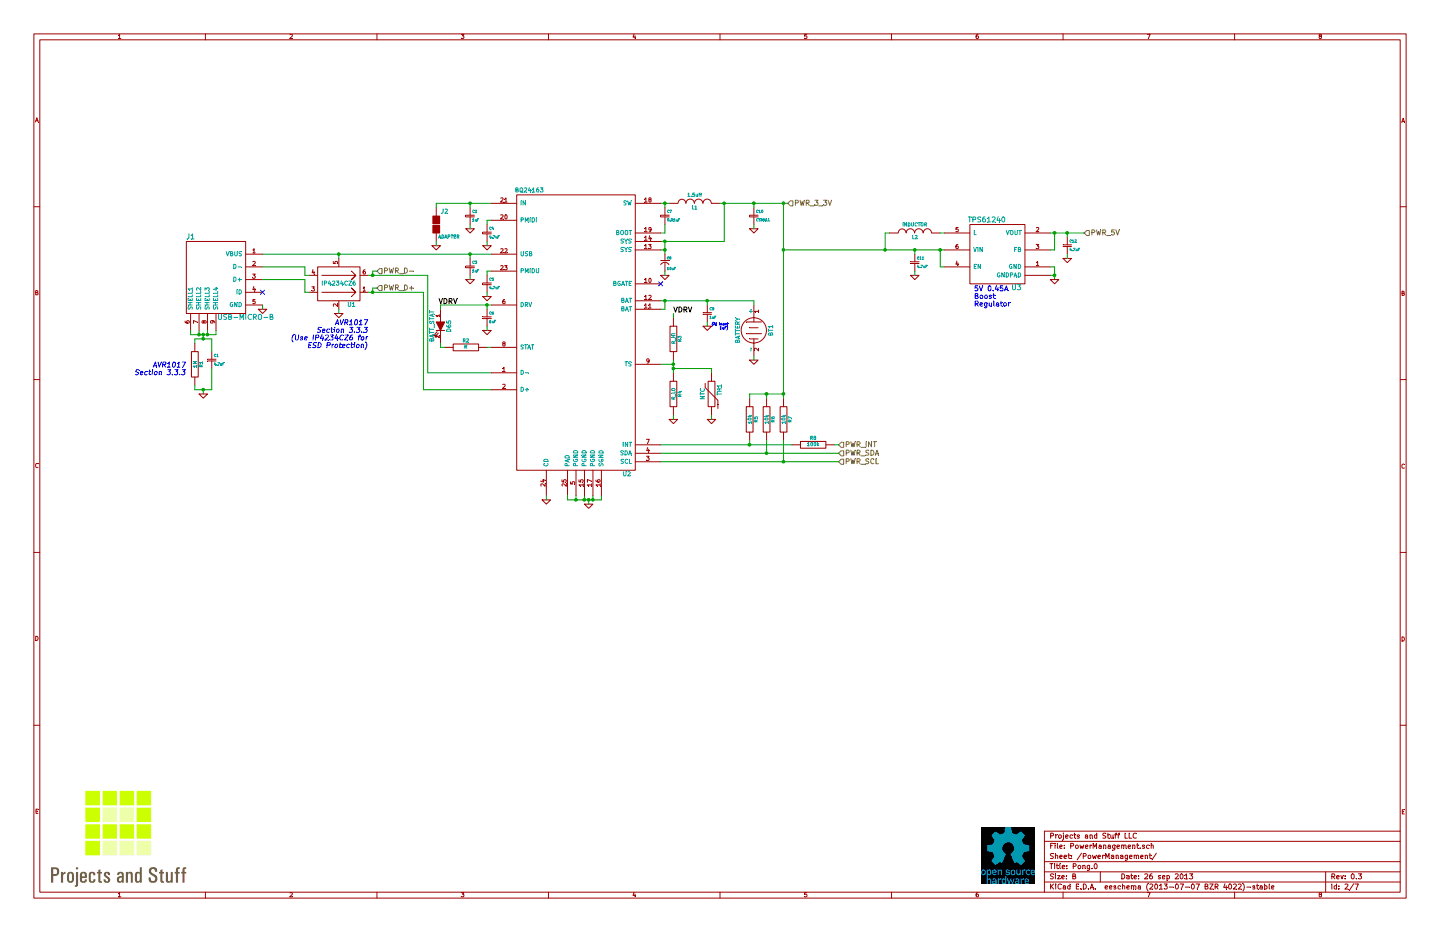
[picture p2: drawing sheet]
EESchema Schematic File Version 2
LIBS:power
LIBS:device
LIBS:transistors
LIBS:conn
LIBS:linear
LIBS:regul
LIBS:74xx
LIBS:cmos4000
LIBS:adc-dac
LIBS:memory
LIBS:xilinx
LIBS:special
LIBS:microcontrollers
LIBS:dsp
LIBS:microchip
LIBS:analog_switches
LIBS:motorola
LIBS:texas
LIBS:intel
LIBS:audio
LIBS:interface
LIBS:digital-audio
LIBS:philips
LIBS:display
LIBS:cypress
LIBS:siliconi
LIBS:opto
LIBS:atmel
LIBS:contrib
LIBS:valves
LIBS:Pong.0
LIBS:bq24163
LIBS:usb-micro-b
LIBS:IP4234CZ6
LIBS:Pong.0-cache
EELAYER 27 0
EELAYER END
$Descr B 17000 11000
encoding utf-8
Sheet 2 7
Title "Pong.0"
Date "26 sep 2013"
Rev "0.3"
Comp "Projects and Stuff LLC"
Comment1 ""
Comment2 ""
Comment3 ""
Comment4 ""
$EndDescr
$Comp
L INDUCTOR L1
U 1 1
P 8200 2400
F 0 "L1" V 8150 2400 40  0000 C CNN
F 1 "1.5uH" V 8300 2400 40  0000 C CNN
F 2 "~" H 8200 2400 60  0000 C CNN
F 3 "~" H 8200 2400 60  0000 C CNN
	1    8200 2400
	0    -1   -1   0   
$EndComp
$Comp
L CSMALL C7
U 1 1
P 7850 2550
F 0 "C7" H 7875 2600 30  0000 L CNN
F 1 "0.01uF" H 7875 2500 30  0000 L CNN
F 2 "~" H 7850 2550 60  0000 C CNN
F 3 "~" H 7850 2550 60  0000 C CNN
	1    7850 2550
	1    0    0    -1  
$EndComp
Wire Wire Line
	7800 2850 8550 2850
Wire Wire Line
	7850 2850 7850 3000
Wire Wire Line
	7850 2950 7800 2950
Wire Wire Line
	8550 2850 8550 2400
Wire Wire Line
	8500 2400 9300 2400
Connection ~ 7850 2850
Wire Wire Line
	7800 2400 7900 2400
Wire Wire Line
	7850 2450 7850 2400
Connection ~ 7850 2400
Wire Wire Line
	7850 2650 7850 2750
Wire Wire Line
	7850 2750 7800 2750
$Comp
L CSMALL C10
U 1 1
P 8900 2550
F 0 "C10" H 8925 2600 30  0000 L CNN
F 1 "CSMALL" H 8925 2500 30  0000 L CNN
F 2 "~" H 8900 2550 60  0000 C CNN
F 3 "~" H 8900 2550 60  0000 C CNN
	1    8900 2550
	1    0    0    -1  
$EndComp
Wire Wire Line
	8900 2400 8900 2450
Connection ~ 8550 2400
Connection ~ 8900 2400
$Comp
L GND #PWR01
U 1 1
P 8900 2700
F 0 "#PWR01" H 8900 2700 30  0001 C CNN
F 1 "GND" H 8900 2630 30  0001 C CNN
F 2 "" H 8900 2700 60  0000 C CNN
F 3 "" H 8900 2700 60  0000 C CNN
	1    8900 2700
	1    0    0    -1  
$EndComp
Wire Wire Line
	8900 2650 8900 2700
$Comp
L GND #PWR02
U 1 1
P 7850 3250
F 0 "#PWR02" H 7850 3250 30  0001 C CNN
F 1 "GND" H 7850 3180 30  0001 C CNN
F 2 "" H 7850 3250 60  0000 C CNN
F 3 "" H 7850 3250 60  0000 C CNN
	1    7850 3250
	1    0    0    -1  
$EndComp
Wire Wire Line
	7850 3200 7850 3250
Connection ~ 7850 2950
$Comp
L CSMALL C4
U 1 1
P 5750 2750
F 0 "C4" H 5775 2800 30  0000 L CNN
F 1 "4.7uF" H 5775 2700 30  0000 L CNN
F 2 "~" H 5750 2750 60  0000 C CNN
F 3 "~" H 5750 2750 60  0000 C CNN
	1    5750 2750
	1    0    0    -1  
$EndComp
$Comp
L CSMALL C2
U 1 1
P 5550 2550
F 0 "C2" H 5575 2600 30  0000 L CNN
F 1 "1uF" H 5575 2500 30  0000 L CNN
F 2 "~" H 5550 2550 60  0000 C CNN
F 3 "~" H 5550 2550 60  0000 C CNN
	1    5550 2550
	1    0    0    -1  
$EndComp
Wire Wire Line
	5800 2600 5750 2600
Wire Wire Line
	5750 2600 5750 2650
$Comp
L GND #PWR03
U 1 1
P 5750 2900
F 0 "#PWR03" H 5750 2900 30  0001 C CNN
F 1 "GND" H 5750 2830 30  0001 C CNN
F 2 "" H 5750 2900 60  0000 C CNN
F 3 "" H 5750 2900 60  0000 C CNN
	1    5750 2900
	1    0    0    -1  
$EndComp
Wire Wire Line
	5750 2850 5750 2900
Wire Wire Line
	5150 2400 5800 2400
Wire Wire Line
	5550 2400 5550 2450
$Comp
L GND #PWR04
U 1 1
P 5550 2700
F 0 "#PWR04" H 5550 2700 30  0001 C CNN
F 1 "GND" H 5550 2630 30  0001 C CNN
F 2 "" H 5550 2700 60  0000 C CNN
F 3 "" H 5550 2700 60  0000 C CNN
	1    5550 2700
	1    0    0    -1  
$EndComp
Wire Wire Line
	5550 2650 5550 2700
Connection ~ 5550 2400
$Comp
L USB-MICRO-B J1
U 1 1
P 2550 3200
F 0 "J1" H 2250 3600 60  0000 C CNN
F 1 "USB-MICRO-B" H 2900 2650 60  0000 C CNN
F 2 "~" H 2550 3200 60  0000 C CNN
F 3 "~" H 2550 3200 60  0000 C CNN
	1    2550 3200
	1    0    0    -1  
$EndComp
$Comp
L CSMALL C5
U 1 1
P 5750 3350
F 0 "C5" H 5775 3400 30  0000 L CNN
F 1 "4.7uF" H 5775 3300 30  0000 L CNN
F 2 "~" H 5750 3350 60  0000 C CNN
F 3 "~" H 5750 3350 60  0000 C CNN
	1    5750 3350
	1    0    0    -1  
$EndComp
$Comp
L GND #PWR05
U 1 1
P 5750 3500
F 0 "#PWR05" H 5750 3500 30  0001 C CNN
F 1 "GND" H 5750 3430 30  0001 C CNN
F 2 "" H 5750 3500 60  0000 C CNN
F 3 "" H 5750 3500 60  0000 C CNN
	1    5750 3500
	1    0    0    -1  
$EndComp
Wire Wire Line
	5800 3200 5750 3200
Wire Wire Line
	5750 3200 5750 3250
Wire Wire Line
	5750 3450 5750 3500
$Comp
L CSMALL C3
U 1 1
P 5550 3150
F 0 "C3" H 5575 3200 30  0000 L CNN
F 1 "1uF" H 5575 3100 30  0000 L CNN
F 2 "~" H 5550 3150 60  0000 C CNN
F 3 "~" H 5550 3150 60  0000 C CNN
	1    5550 3150
	1    0    0    -1  
$EndComp
$Comp
L GND #PWR06
U 1 1
P 5550 3300
F 0 "#PWR06" H 5550 3300 30  0001 C CNN
F 1 "GND" H 5550 3230 30  0001 C CNN
F 2 "" H 5550 3300 60  0000 C CNN
F 3 "" H 5550 3300 60  0000 C CNN
	1    5550 3300
	1    0    0    -1  
$EndComp
Wire Wire Line
	5550 3250 5550 3300
Wire Wire Line
	5550 3000 5550 3050
$Comp
L CSMALL C6
U 1 1
P 5750 3750
F 0 "C6" H 5775 3800 30  0000 L CNN
F 1 "1uF" H 5775 3700 30  0000 L CNN
F 2 "~" H 5750 3750 60  0000 C CNN
F 3 "~" H 5750 3750 60  0000 C CNN
	1    5750 3750
	1    0    0    -1  
$EndComp
Wire Wire Line
	5200 3600 5800 3600
Wire Wire Line
	5750 3600 5750 3650
$Comp
L GND #PWR07
U 1 1
P 5750 3900
F 0 "#PWR07" H 5750 3900 30  0001 C CNN
F 1 "GND" H 5750 3830 30  0001 C CNN
F 2 "" H 5750 3900 60  0000 C CNN
F 3 "" H 5750 3900 60  0000 C CNN
	1    5750 3900
	1    0    0    -1  
$EndComp
Wire Wire Line
	5750 3850 5750 3900
$Comp
L R R2
U 1 1
P 5500 4100
F 0 "R2" V 5580 4100 40  0000 C CNN
F 1 "R" V 5507 4101 40  0000 C CNN
F 2 "~" V 5430 4100 30  0000 C CNN
F 3 "~" H 5500 4100 30  0000 C CNN
	1    5500 4100
	0    -1   -1   0   
$EndComp
$Comp
L LED D65
U 1 1
P 5200 3850
F 0 "D65" H 5200 3950 50  0000 C CNN
F 1 "BATT_STAT" H 5200 3750 50  0000 C CNN
F 2 "~" H 5200 3850 60  0000 C CNN
F 3 "~" H 5200 3850 60  0000 C CNN
	1    5200 3850
	0    1    1    0   
$EndComp
Wire Wire Line
	5200 3650 5200 3600
Connection ~ 5750 3600
Wire Wire Line
	5200 4050 5200 4100
Wire Wire Line
	5200 4100 5250 4100
Wire Wire Line
	5750 4100 5800 4100
Connection ~ 5550 3000
Wire Wire Line
	5050 4400 5800 4400
Wire Wire Line
	5000 4600 5800 4600
$Comp
L GND #PWR08
U 1 1
P 3100 3650
F 0 "#PWR08" H 3100 3650 30  0001 C CNN
F 1 "GND" H 3100 3580 30  0001 C CNN
F 2 "" H 3100 3650 60  0000 C CNN
F 3 "" H 3100 3650 60  0000 C CNN
	1    3100 3650
	1    0    0    -1  
$EndComp
Wire Wire Line
	3100 3600 3100 3650
$Comp
L GS2 J2
U 1 1
P 5150 2650
F 0 "J2" H 5250 2800 50  0000 C CNN
F 1 "ADAPTER" H 5300 2500 40  0000 C CNN
F 2 "" H 5150 2650 60  0000 C CNN
F 3 "" H 5150 2650 60  0000 C CNN
	1    5150 2650
	1    0    0    -1  
$EndComp
Wire Wire Line
	5150 2400 5150 2450
$Comp
L GND #PWR09
U 1 1
P 5150 2900
F 0 "#PWR09" H 5150 2900 30  0001 C CNN
F 1 "GND" H 5150 2830 30  0001 C CNN
F 2 "" H 5150 2900 60  0000 C CNN
F 3 "" H 5150 2900 60  0000 C CNN
	1    5150 2900
	1    0    0    -1  
$EndComp
Wire Wire Line
	5150 2850 5150 2900
$Comp
L GND #PWR010
U 1 1
P 6950 5950
F 0 "#PWR010" H 6950 5950 30  0001 C CNN
F 1 "GND" H 6950 5880 30  0001 C CNN
F 2 "" H 6950 5950 60  0000 C CNN
F 3 "" H 6950 5950 60  0000 C CNN
	1    6950 5950
	1    0    0    -1  
$EndComp
Wire Wire Line
	6800 5850 6800 5900
Wire Wire Line
	6700 5900 7100 5900
Wire Wire Line
	7100 5900 7100 5850
Wire Wire Line
	7000 5850 7000 5900
Connection ~ 7000 5900
Wire Wire Line
	6900 5850 6900 5900
Connection ~ 6900 5900
Wire Wire Line
	6950 5950 6950 5900
Connection ~ 6950 5900
Text HLabel 9900 5350 2    60   Input ~ 0
PWR_SDA
Text HLabel 9900 5450 2    60   Input ~ 0
PWR_SCL
Text HLabel 4450 3200 2    60   Input ~ 0
PWR_D-
Wire Wire Line
	4450 3200 4400 3200
Wire Wire Line
	4400 3200 4400 3250
Connection ~ 4400 3250
Text HLabel 4450 3400 2    60   Input ~ 0
PWR_D+
Wire Wire Line
	4450 3400 4400 3400
Wire Wire Line
	4400 3400 4400 3450
Connection ~ 4400 3450
$Comp
L R R8
U 1 1
P 9600 5250
F 0 "R8" V 9680 5250 40  0000 C CNN
F 1 "100k" V 9607 5251 40  0000 C CNN
F 2 "~" V 9530 5250 30  0000 C CNN
F 3 "~" H 9600 5250 30  0000 C CNN
	1    9600 5250
	0    -1   -1   0   
$EndComp
Wire Wire Line
	7850 3550 7850 3650
Wire Wire Line
	7850 3650 7800 3650
$Comp
L BATTERY BT1
U 1 1
P 8900 3900
F 0 "BT1" H 8900 4100 50  0000 C CNN
F 1 "BATTERY" H 8900 3710 50  0000 C CNN
F 2 "~" H 8900 3900 60  0000 C CNN
F 3 "~" H 8900 3900 60  0000 C CNN
	1    8900 3900
	0    1    1    0   
$EndComp
$Comp
L CSMALL C9
U 1 1
P 8350 3700
F 0 "C9" H 8375 3750 30  0000 L CNN
F 1 "1uF" H 8375 3650 30  0000 L CNN
F 2 "~" H 8350 3700 60  0000 C CNN
F 3 "~" H 8350 3700 60  0000 C CNN
	1    8350 3700
	1    0    0    -1  
$EndComp
Connection ~ 7850 3550
$Comp
L GND #PWR011
U 1 1
P 8350 3850
F 0 "#PWR011" H 8350 3850 30  0001 C CNN
F 1 "GND" H 8350 3780 30  0001 C CNN
F 2 "" H 8350 3850 60  0000 C CNN
F 3 "" H 8350 3850 60  0000 C CNN
	1    8350 3850
	1    0    0    -1  
$EndComp
Wire Wire Line
	8350 3800 8350 3850
Text Notes 8600 3850 2    30   Italic 0
(At least\n1uF)
$Comp
L GND #PWR012
U 1 1
P 8900 4250
F 0 "#PWR012" H 8900 4250 30  0001 C CNN
F 1 "GND" H 8900 4180 30  0001 C CNN
F 2 "" H 8900 4250 60  0000 C CNN
F 3 "" H 8900 4250 60  0000 C CNN
	1    8900 4250
	1    0    0    -1  
$EndComp
Wire Wire Line
	8900 4200 8900 4250
$Comp
L R R3
U 1 1
P 7950 4000
F 0 "R3" V 8030 4000 40  0000 C CNN
F 1 "R_HI" V 7957 4001 40  0000 C CNN
F 2 "~" V 7880 4000 30  0000 C CNN
F 3 "~" H 7950 4000 30  0000 C CNN
	1    7950 4000
	1    0    0    -1  
$EndComp
$Comp
L R R4
U 1 1
P 7950 4650
F 0 "R4" V 8030 4650 40  0000 C CNN
F 1 "R_LO" V 7957 4651 40  0000 C CNN
F 2 "~" V 7880 4650 30  0000 C CNN
F 3 "~" H 7950 4650 30  0000 C CNN
	1    7950 4650
	1    0    0    -1  
$EndComp
Wire Wire Line
	7950 4250 7950 4400
Connection ~ 7950 4300
$Comp
L GND #PWR013
U 1 1
P 7950 4950
F 0 "#PWR013" H 7950 4950 30  0001 C CNN
F 1 "GND" H 7950 4880 30  0001 C CNN
F 2 "" H 7950 4950 60  0000 C CNN
F 3 "" H 7950 4950 60  0000 C CNN
	1    7950 4950
	1    0    0    -1  
$EndComp
Wire Wire Line
	7950 4900 7950 4950
$Comp
L THERMISTOR TH1
U 1 1
P 8400 4650
F 0 "TH1" V 8500 4700 50  0000 C CNN
F 1 "NTC" V 8300 4650 50  0000 C CNN
F 2 "~" H 8400 4650 60  0000 C CNN
F 3 "~" H 8400 4650 60  0000 C CNN
	1    8400 4650
	1    0    0    -1  
$EndComp
Wire Wire Line
	7950 4350 8400 4350
Wire Wire Line
	8400 4350 8400 4400
Connection ~ 7950 4350
$Comp
L GND #PWR014
U 1 1
P 8400 4950
F 0 "#PWR014" H 8400 4950 30  0001 C CNN
F 1 "GND" H 8400 4880 30  0001 C CNN
F 2 "" H 8400 4950 60  0000 C CNN
F 3 "" H 8400 4950 60  0000 C CNN
	1    8400 4950
	1    0    0    -1  
$EndComp
Wire Wire Line
	8400 4900 8400 4950
Wire Wire Line
	8900 3550 8900 3600
Text Label 5400 3600 2    60   ~ 0
VDRV
$Comp
L BQ24163 U2
U 1 1
P 6800 3600
F 0 "U2" H 7400 1600 50  0000 C CNN
F 1 "BQ24163" H 6250 4950 50  0000 C CNN
F 2 "MODULE" H 6850 3750 50  0001 C CNN
F 3 "DOCUMENTATION" H 6800 3750 50  0001 C CNN
	1    6800 3600
	1    0    0    -1  
$EndComp
Wire Wire Line
	7950 3750 7950 3700
Text Label 7950 3700 0    60   ~ 0
VDRV
Wire Wire Line
	7800 4300 7950 4300
Wire Wire Line
	7800 3550 8900 3550
Wire Wire Line
	8350 3550 8350 3600
Connection ~ 8350 3550
$Comp
L R R5
U 1 1
P 8850 4950
F 0 "R5" V 8930 4950 40  0000 C CNN
F 1 "10k" V 8857 4951 40  0000 C CNN
F 2 "~" V 8780 4950 30  0000 C CNN
F 3 "~" H 8850 4950 30  0000 C CNN
	1    8850 4950
	1    0    0    -1  
$EndComp
$Comp
L R R6
U 1 1
P 9050 4950
F 0 "R6" V 9130 4950 40  0000 C CNN
F 1 "10k" V 9057 4951 40  0000 C CNN
F 2 "~" V 8980 4950 30  0000 C CNN
F 3 "~" H 9050 4950 30  0000 C CNN
	1    9050 4950
	1    0    0    -1  
$EndComp
$Comp
L R R7
U 1 1
P 9250 4950
F 0 "R7" V 9330 4950 40  0000 C CNN
F 1 "10k" V 9257 4951 40  0000 C CNN
F 2 "~" V 9180 4950 30  0000 C CNN
F 3 "~" H 9250 4950 30  0000 C CNN
	1    9250 4950
	1    0    0    -1  
$EndComp
Wire Wire Line
	7800 5250 9350 5250
Wire Wire Line
	8850 5250 8850 5200
Wire Wire Line
	7800 5350 9900 5350
Wire Wire Line
	9050 5350 9050 5200
Wire Wire Line
	7800 5450 9900 5450
Wire Wire Line
	9250 5450 9250 5200
Connection ~ 8850 5250
Connection ~ 9050 5350
Connection ~ 9250 5450
Text HLabel 9900 5250 2    60   Input ~ 0
PWR_INT
Wire Wire Line
	9850 5250 9900 5250
Wire Wire Line
	8850 4700 8850 4650
Wire Wire Line
	9050 4650 9050 4700
Wire Wire Line
	9250 2400 9250 4700
Connection ~ 9050 4650
Connection ~ 9250 4650
Text HLabel 9300 2400 2    60   Input ~ 0
PWR_3_3V
NoConn ~ 7800 3350
Wire Wire Line
	2250 3900 2250 3950
Wire Wire Line
	2250 3950 2550 3950
Wire Wire Line
	2550 3950 2550 3900
Wire Wire Line
	2450 3900 2450 3950
Connection ~ 2450 3950
Wire Wire Line
	2350 3900 2350 3950
Connection ~ 2350 3950
Wire Wire Line
	2400 3950 2400 4000
Connection ~ 2400 3950
$Comp
L R R1
U 1 1
P 2300 4300
F 0 "R1" V 2380 4300 40  0000 C CNN
F 1 "1M" V 2307 4301 40  0000 C CNN
F 2 "~" V 2230 4300 30  0000 C CNN
F 3 "~" H 2300 4300 30  0000 C CNN
	1    2300 4300
	1    0    0    -1  
$EndComp
$Comp
L CSMALL C1
U 1 1
P 2500 4250
F 0 "C1" H 2525 4300 30  0000 L CNN
F 1 "4.7nF" H 2525 4200 30  0000 L CNN
F 2 "~" H 2500 4250 60  0000 C CNN
F 3 "~" H 2500 4250 60  0000 C CNN
	1    2500 4250
	1    0    0    -1  
$EndComp
Wire Wire Line
	2500 4000 2500 4150
Wire Wire Line
	2300 4550 2300 4600
Wire Wire Line
	2300 4600 2500 4600
Wire Wire Line
	2500 4600 2500 4350
Wire Wire Line
	2400 4600 2400 4650
Connection ~ 2400 4600
$Comp
L GND #PWR015
U 1 1
P 2400 4650
F 0 "#PWR015" H 2400 4650 30  0001 C CNN
F 1 "GND" H 2400 4580 30  0001 C CNN
F 2 "" H 2400 4650 60  0000 C CNN
F 3 "" H 2400 4650 60  0000 C CNN
	1    2400 4650
	1    0    0    -1  
$EndComp
Text Notes 2200 4350 2    60   Italic 0
AVR1017\nSection 3.3.3
Wire Wire Line
	2300 4050 2300 4000
Wire Wire Line
	2300 4000 2500 4000
Connection ~ 2400 4000
Text Notes 4350 3850 2    60   Italic 0
AVR1017\nSection 3.3.3\n(Use IP4234CZ6 for\nESD Protection)
Connection ~ 4000 3000
Wire Wire Line
	3100 3150 3600 3150
$Comp
L IP4234CZ6 U1
U 1 1
P 4000 3350
F 0 "U1" H 4150 3100 50  0000 C CNN
F 1 "IP4234CZ6" H 4000 3350 50  0000 C CNN
F 2 "MODULE" H 4000 3350 50  0001 C CNN
F 3 "DOCUMENTATION" H 4000 3350 50  0001 C CNN
	1    4000 3350
	1    0    0    -1  
$EndComp
Wire Wire Line
	4000 3000 4000 3050
Wire Wire Line
	3600 3150 3600 3250
Wire Wire Line
	3600 3250 3650 3250
Wire Wire Line
	3100 3300 3600 3300
Wire Wire Line
	3600 3300 3600 3450
Wire Wire Line
	3600 3450 3650 3450
Wire Wire Line
	5000 3450 5000 4600
Wire Wire Line
	5050 3250 5050 4400
Wire Wire Line
	4350 3250 5050 3250
Wire Wire Line
	4350 3450 5000 3450
$Comp
L GND #PWR016
U 1 1
P 4000 3700
F 0 "#PWR016" H 4000 3700 30  0001 C CNN
F 1 "GND" H 4000 3630 30  0001 C CNN
F 2 "" H 4000 3700 60  0000 C CNN
F 3 "" H 4000 3700 60  0000 C CNN
	1    4000 3700
	1    0    0    -1  
$EndComp
Wire Wire Line
	4000 3650 4000 3700
$Comp
L GND #PWR017
U 1 1
P 6450 5900
F 0 "#PWR017" H 6450 5900 30  0001 C CNN
F 1 "GND" H 6450 5830 30  0001 C CNN
F 2 "" H 6450 5900 60  0000 C CNN
F 3 "" H 6450 5900 60  0000 C CNN
	1    6450 5900
	1    0    0    -1  
$EndComp
Wire Wire Line
	6450 5850 6450 5900
$Comp
L TPS61240 U3
U 1 1
P 11750 2950
F 0 "U3" H 12000 2500 60  0000 C CNN
F 1 "TPS61240" H 11650 3300 60  0000 C CNN
F 2 "" H 11750 2850 60  0000 C CNN
F 3 "" H 11750 2850 60  0000 C CNN
	1    11750 2950
	1    0    0    -1  
$EndComp
Text Notes 11500 3450 0    60   ~ 0
5V 0.45A\nBoost\nRegulator
$Comp
L INDUCTOR L2
U 1 1
P 10800 2750
F 0 "L2" V 10750 2750 40  0000 C CNN
F 1 "INDUCTOR" V 10900 2750 40  0000 C CNN
F 2 "~" H 10800 2750 60  0000 C CNN
F 3 "~" H 10800 2750 60  0000 C CNN
	1    10800 2750
	0    -1   -1   0   
$EndComp
Wire Wire Line
	11100 2750 11150 2750
Wire Wire Line
	10500 2750 10450 2750
Wire Wire Line
	10450 2750 10450 2950
Connection ~ 10450 2950
$Comp
L CSMALL C11
U 1 1
P 10800 3100
F 0 "C11" H 10825 3150 30  0000 L CNN
F 1 "4.7uF" H 10825 3050 30  0000 L CNN
F 2 "~" H 10800 3100 60  0000 C CNN
F 3 "~" H 10800 3100 60  0000 C CNN
	1    10800 3100
	1    0    0    -1  
$EndComp
Wire Wire Line
	11150 3150 11100 3150
Wire Wire Line
	11100 3150 11100 2950
Connection ~ 11100 2950
Wire Wire Line
	10800 2950 10800 3000
Connection ~ 10800 2950
$Comp
L GND #PWR018
U 1 1
P 10800 3250
F 0 "#PWR018" H 10800 3250 30  0001 C CNN
F 1 "GND" H 10800 3180 30  0001 C CNN
F 2 "" H 10800 3250 60  0000 C CNN
F 3 "" H 10800 3250 60  0000 C CNN
	1    10800 3250
	1    0    0    -1  
$EndComp
Wire Wire Line
	10800 3200 10800 3250
Wire Wire Line
	12400 3150 12450 3150
Wire Wire Line
	12450 3150 12450 3300
Wire Wire Line
	12450 3250 12400 3250
$Comp
L GND #PWR019
U 1 1
P 12450 3300
F 0 "#PWR019" H 12450 3300 30  0001 C CNN
F 1 "GND" H 12450 3230 30  0001 C CNN
F 2 "" H 12450 3300 60  0000 C CNN
F 3 "" H 12450 3300 60  0000 C CNN
	1    12450 3300
	1    0    0    -1  
$EndComp
Connection ~ 12450 3250
Wire Wire Line
	12400 2950 12450 2950
Wire Wire Line
	12450 2950 12450 2750
Wire Wire Line
	12400 2750 12800 2750
$Comp
L CSMALL C12
U 1 1
P 12600 2900
F 0 "C12" H 12625 2950 30  0000 L CNN
F 1 "4.7uF" H 12625 2850 30  0000 L CNN
F 2 "~" H 12600 2900 60  0000 C CNN
F 3 "~" H 12600 2900 60  0000 C CNN
	1    12600 2900
	1    0    0    -1  
$EndComp
Wire Wire Line
	12600 2750 12600 2800
Connection ~ 12450 2750
$Comp
L GND #PWR020
U 1 1
P 12600 3050
F 0 "#PWR020" H 12600 3050 30  0001 C CNN
F 1 "GND" H 12600 2980 30  0001 C CNN
F 2 "" H 12600 3050 60  0000 C CNN
F 3 "" H 12600 3050 60  0000 C CNN
	1    12600 3050
	1    0    0    -1  
$EndComp
Wire Wire Line
	12600 3000 12600 3050
Connection ~ 12600 2750
Text HLabel 12800 2750 2    60   Input ~ 0
PWR_5V
Connection ~ 9250 2950
Wire Wire Line
	8850 4650 9250 4650
Wire Wire Line
	9250 2950 11150 2950
Connection ~ 9250 2400
EndData
$EndBitmap
EndData
$EndBitmap
$Comp
L CPOLSMALL C8
U 1 1
P 7850 3150
F 0 "C8" H 7900 3250 28  0000 C CNN
F 1 "10uF" H 7875 3125 28  0000 L CNN
F 2 "" H 7850 3150 60  0000 C CNN
F 3 "" H 7850 3150 60  0000 C CNN
	1    7850 3150
	1    0    0    -1  
$EndComp
Wire Wire Line
	6700 5850 6700 5900
Connection ~ 6800 5900
Wire Wire Line
	3100 3000 5800 3000
NoConn ~ 3100 3450
$EndSCHEMATC
